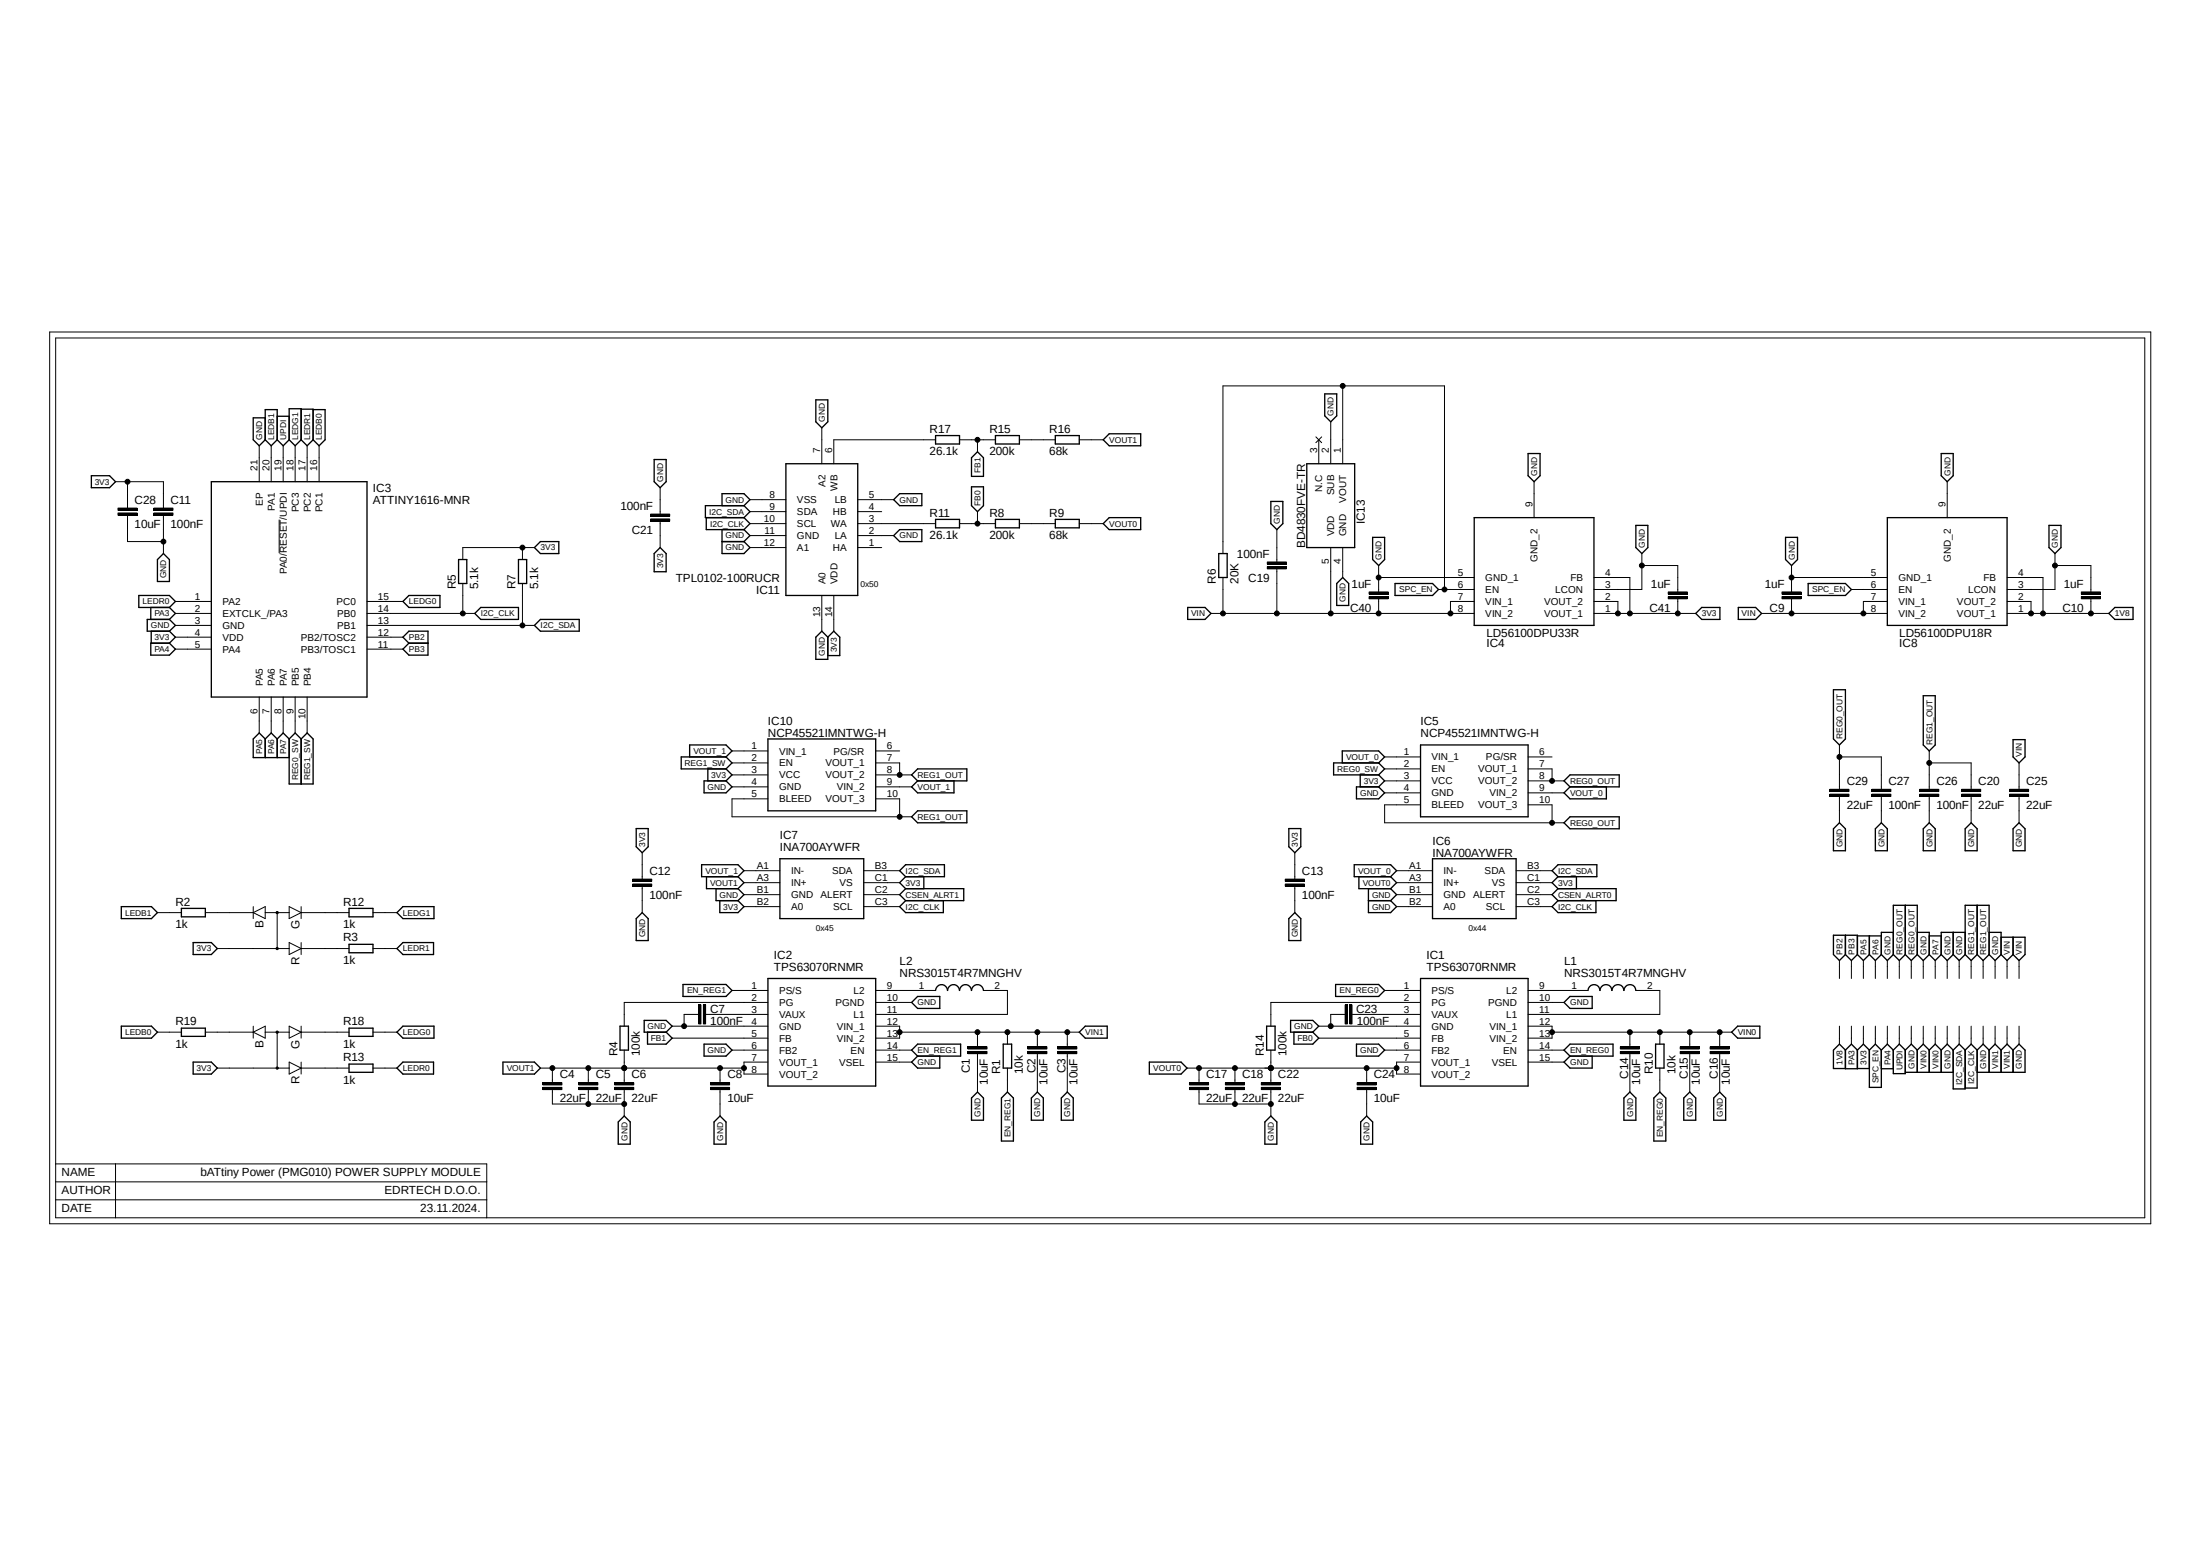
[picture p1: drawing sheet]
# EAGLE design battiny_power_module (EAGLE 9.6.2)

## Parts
C1  10uF  C-EUC0402  [C0402]
C2  10uF  C-EUC0402  [C0402]
C3  10uF  C-EUC0402  [C0402]
C4  22uF  C-EUC0603  [C0603]
C5  22uF  C-EUC0603  [C0603]
C6  22uF  C-EUC0603  [C0603]
C7  100nF  C-EUHPC0201  [HPC0201]
C8  10uF  C-EUC0402  [C0402]
C9  1uF  C-EUC0201  [C0201]
C10  1uF  C-EUC0201  [C0201]
C11  100nF  C-EUC0201  [C0201]
C12  100nF  C-EUC0201  [C0201]
C13  100nF  C-EUC0201  [C0201]
C14  10uF  C-EUC0402  [C0402]
C15  10uF  C-EUC0402  [C0402]
C16  10uF  C-EUC0402  [C0402]
C17  22uF  C-EUC0603  [C0603]
C18  22uF  C-EUC0603  [C0603]
C19  100nF  C-EUC0201  [C0201]
C20  22uF  C-EUC0805K  [C0805K]
C21  100nF  C-EUC0201  [C0201]
C22  22uF  C-EUC0603  [C0603]
C23  100nF  C-EUHPC0201  [HPC0201]
C24  10uF  C-EUC0402  [C0402]
C25  22uF  C-EUC0805K  [C0805K]
C26  100nF  C-EUC0603  [C0603]
C27  100nF  C-EUC0603  [C0603]
C28  10uF  C-EUC0402  [C0402]
C29  22uF  C-EUC0805K  [C0805K]
C40  1uF  C-EUC0201  [C0201]
C41  1uF  C-EUC0201  [C0201]
IC1  TPS63070RNMR  [TPS630701RNMR]
IC2  TPS63070RNMR  [TPS630701RNMR]
IC3  ATTINY1616-MNR  [QFN40P300X300X90-21N]
IC4  LD56100DPU30R  [SON40P120X160X50-9N]
IC5  NCP45521IMNTWG-H  [NCP45521]
IC6  INA700AYWFR  [INA700AYWFR]
IC7  INA700AYWFR  [INA700AYWFR]
IC8  LD56100DPU30R  [SON40P120X160X50-9N]
IC10  NCP45521IMNTWG-H  [NCP45521]
IC11  TPL0102-100RUCR  [QFN40P200X200X40-14N]
IC13  BD4830FVE-TR  [SOTFL50P160X60-5N]
L1  NRS3015T4R7MNGHV  [NRS3015T4R7MNGHV]
L2  NRS3015T4R7MNGHV  [NRS3015T4R7MNGHV]
R1  10k  R-EU_R0201  [R0201]
R2  1k  R-EU_R0201  [R0201]
R3  1k  R-EU_R0201  [R0201]
R4  100k  R-EU_R0201  [R0201]
R5  5.1k  R-EU_R0201  [R0201]
R6  20K  R-EU_R0201  [R0201]
R7  5.1k  R-EU_R0201  [R0201]
R8  200k  R-EU_R0201  [R0201]
R9  68k  R-EU_R0201  [R0201]
R10  10k  R-EU_R0201  [R0201]
R11  26.1k  R-EU_R0201  [R0201]
R12  1k  R-EU_R0201  [R0201]
R13  1k  R-EU_R0201  [R0201]
R14  100k  R-EU_R0201  [R0201]
R15  200k  R-EU_R0201  [R0201]
R16  68k  R-EU_R0201  [R0201]
R17  26.1k  R-EU_R0201  [R0201]
R18  1k  R-EU_R0201  [R0201]
R19  1k  R-EU_R0201  [R0201]
U$1  1.27_CH_16P  [1.27_CH_16P]
U$2  1.27_CH_16P  [1.27_CH_16P]
U$3  XL-B1010RGBT-HF  [TBA-C1010MB-J2I16]
U$4  XL-B1010RGBT-HF  [TBA-C1010MB-J2I16]

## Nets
1V8: C10.1 IC8.1(VOUT_1) IC8.2(VOUT_2) IC8.4(FB) U$2.P$32 U$2.P$48
3V3: C11.1 C12.1 C13.1 C21.1 C28.1 C41.1 IC3.4(VDD) IC4.1(VOUT_1) IC4.2(VOUT_2) IC4.4(FB) IC5.3(VCC) IC6.C1(VS) IC7.B2(A0) IC7.C1(VS) IC10.3(VCC) IC11.14(VDD) R5.2 R7.2 U$2.P$30 U$2.P$46 U$3.P$3 U$4.P$3
CSEN_ALRT0: IC6.C2(ALERT)
CSEN_ALRT1: IC7.C2(ALERT)
EN_REG0: IC1.1(PS/S) IC1.14(EN) R10.1
EN_REG1: IC2.1(PS/S) IC2.14(EN) R1.1
FB0: IC1.5(FB) R8.1 R11.2
FB1: IC2.5(FB) R15.1 R17.2
GND: C1.2 C2.2 C3.2 C4.2 C5.2 C6.2 C7.1 C8.2 C9.2 C10.2 C11.2 C12.2 C13.2 C14.2 C15.2 C16.2 C17.2 C18.2 C19.2 C20.2 C21.2 C22.2 C23.1 C24.2 C25.2 C26.2 C27.2 C28.2 C29.2 C40.2 C41.2 IC1.4(GND) IC1.6(FB2) IC1.10(PGND) IC1.15(VSEL) IC2.4(GND) IC2.6(FB2) IC2.10(PGND) IC2.15(VSEL) IC3.3(GND) IC3.21(EP) IC4.3(LCON) IC4.5(GND_1) IC4.9(GND_2) IC5.4(GND) IC6.B1(GND) IC6.B2(A0) IC7.B1(GND) IC8.3(LCON) IC8.5(GND_1) IC8.9(GND_2) IC10.4(GND) IC11.2(LA) IC11.5(LB) IC11.7(A2) IC11.8(VSS) IC11.11(GND) IC11.12(A1) IC11.13(A0) IC13.2(SUB) IC13.4(GND) U$1.P$21 U$1.P$24 U$1.P$26 U$1.P$27 U$1.P$30 U$1.P$37 U$1.P$40 U$1.P$42 U$1.P$43 U$1.P$46 U$2.P$17 U$2.P$20 U$2.P$23 U$2.P$26 U$2.P$33 U$2.P$36 U$2.P$39 U$2.P$42
I2C_CLK: IC3.14(PB0) IC6.C3(SCL) IC7.C3(SCL) IC11.10(SCL) R5.1 U$2.P$21 U$2.P$37
I2C_SDA: IC3.13(PB1) IC6.B3(SDA) IC7.B3(SDA) IC11.9(SDA) R7.1 U$2.P$22 U$2.P$38
LEDB0: IC3.16(PC1) R19.1
LEDB1: IC3.20(PA1) R2.1
LEDG0: IC3.15(PC0) R18.2
LEDG1: IC3.18(PC3) R12.2
LEDR0: IC3.1(PA2) R13.2
LEDR1: IC3.17(PC2) R3.2
N$1: IC2.9(L2) L2.1
N$2: IC2.11(L1) L2.2
N$4: C7.2 IC2.3(VAUX)
N$5: R8.2 R9.1
N$6: IC2.2(PG) R4.2
N$7: R2.2 U$4.P$1
N$8: R15.2 R16.1
N$10: IC1.9(L2) L1.1
N$11: R3.1 U$4.P$4
N$12: IC1.11(L1) L1.2
N$26: C23.2 IC1.3(VAUX)
N$27: IC1.2(PG) R14.2
N$36: R12.1 U$4.P$2
N$46: R13.1 U$3.P$4
N$47: R18.1 U$3.P$2
N$48: R19.2 U$3.P$1
N$54: IC11.6(WB) R17.1
N$57: IC11.3(WA) R11.1
PA3: IC3.2(EXTCLK_/PA3) U$2.P$31 U$2.P$47
PA4: IC3.5(PA4) U$2.P$28 U$2.P$44
PA5: IC3.6(PA5) U$1.P$19 U$1.P$35
PA6: IC3.7(PA6) U$1.P$20 U$1.P$36
PA7: IC3.8(PA7) U$1.P$25 U$1.P$41
PB2: IC3.12(PB2/TOSC2) U$1.P$17 U$1.P$33
PB3: IC3.11(PB3/TOSC1) U$1.P$18 U$1.P$34
REG0_OUT: C27.1 C29.1 IC5.5(BLEED) IC5.7(VOUT_1) IC5.8(VOUT_2) IC5.10(VOUT_3) U$1.P$22 U$1.P$23 U$1.P$38 U$1.P$39
REG0_SW: IC3.9(PB5) IC5.2(EN)
REG1_OUT: C20.1 C26.1 IC10.5(BLEED) IC10.7(VOUT_1) IC10.8(VOUT_2) IC10.10(VOUT_3) U$1.P$28 U$1.P$29 U$1.P$44 U$1.P$45
REG1_SW: IC3.10(PB4) IC10.2(EN)
SPC_EN: IC4.6(EN) IC8.6(EN) IC13.1(VOUT) R6.2 U$2.P$29 U$2.P$45
UPDI: IC3.19(PA0/!RESET!/UPDI) U$2.P$27 U$2.P$43
VIN: C9.1 C19.1 C25.1 C40.1 IC4.7(VIN_1) IC4.8(VIN_2) IC8.7(VIN_1) IC8.8(VIN_2) IC13.5(VDD) R6.1 U$1.P$31 U$1.P$32 U$1.P$47 U$1.P$48
VIN0: C14.1 C15.1 C16.1 IC1.12(VIN_1) IC1.13(VIN_2) R10.2 U$2.P$24 U$2.P$25 U$2.P$40 U$2.P$41
VIN1: C1.1 C2.1 C3.1 IC2.12(VIN_1) IC2.13(VIN_2) R1.2 U$2.P$18 U$2.P$19 U$2.P$34 U$2.P$35
VOUT0: C17.1 C18.1 C22.1 C24.1 IC1.7(VOUT_1) IC1.8(VOUT_2) IC6.A3(IN+) R9.2 R14.1
VOUT1: C4.1 C5.1 C6.1 C8.1 IC2.7(VOUT_1) IC2.8(VOUT_2) IC7.A3(IN+) R4.1 R16.2
VOUT_0: IC5.1(VIN_1) IC5.9(VIN_2) IC6.A1(IN-)
VOUT_1: IC7.A1(IN-) IC10.1(VIN_1) IC10.9(VIN_2)
Unconnected: IC5.6(PG/SR) IC10.6(PG/SR) IC11.1(HA) IC11.4(HB) IC13.3(N.C)

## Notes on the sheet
- 0x50
- LD56100DPU33R | LD56100DPU18R
- 0x45 | 0x44
- NAME | bATtiny Power (PMG010) POWER SUPPLY MODULE
- AUTHOR | EDRTECH D.O.O.
- DATE | 23.11.2024.
